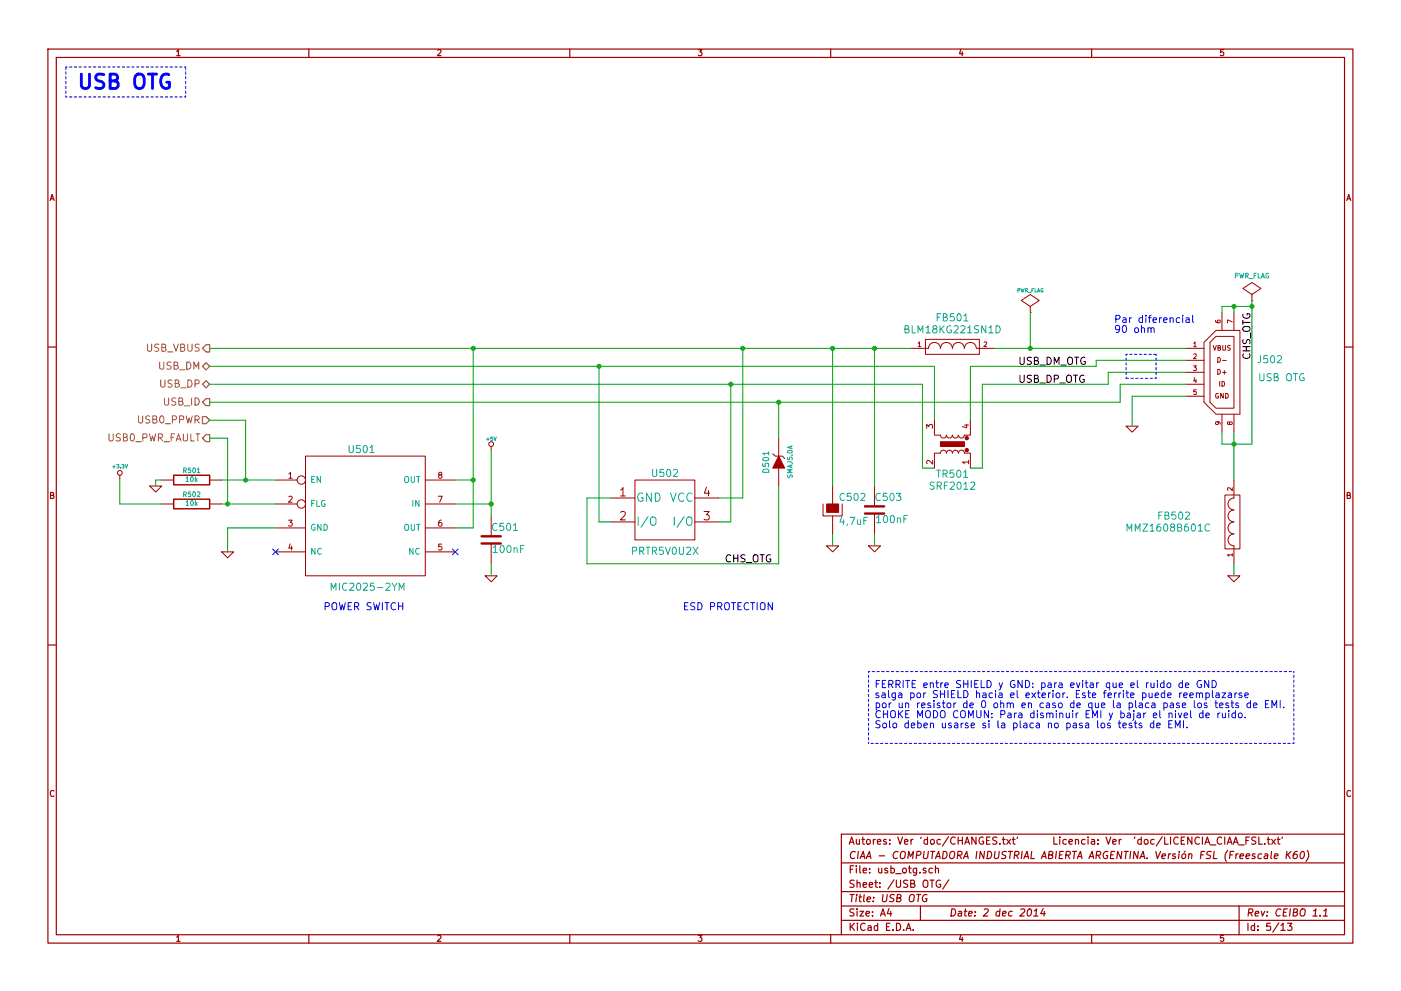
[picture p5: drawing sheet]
EESchema Schematic File Version 2
LIBS:CIAAK60LIB
EELAYER 27 0
EELAYER END
$Descr A4 11693 8268
encoding utf-8
Sheet 5 13
Title "USB OTG"
Date "2 dec 2014"
Rev "CEIBO 1.1"
Comp "CIAA - COMPUTADORA INDUSTRIAL ABIERTA ARGENTINA. Versión FSL (Freescale K60)"
Comment1 "Autores: Ver 'doc/CHANGES.txt'      Licencia: Ver  'doc/LICENCIA_CIAA_FSL.txt'"
Comment2 ""
Comment3 ""
Comment4 ""
$EndDescr
$Comp
L MIC2025 U501
U 1 1
P 3050 4300
F 0 "U501" H 2900 4850 60  0000 L CNN
F 1 "MIC2025-2YM" H 2750 3700 60  0000 L CNN
F 2 "SOIC-8" H 3050 4300 60  0001 C CNN
F 3 "~" H 3050 4300 60  0000 C CNN
F 4 "IC SINGLE CHANNEL POWER DISTRIBUTION SWITCH 500mA" H 3050 4300 60  0001 C CNN "Descripcion"
F 5 "MICREL" H 3050 4300 60  0001 C CNN "Fabricante"
F 6 "MIC2025-2YM" H 3050 4300 60  0001 C CNN "Nro. parte"
F 7 "../datasheets/ic/mic2025.pdf" H 3050 4300 60  0001 C CNN "Path datasheet"
F 8 "576-1058-ND" H 3050 4300 60  0001 C CNN "Digikey/Mouser"
F 9 "SOIC-8" H 3050 4300 60  0001 C CNN "Footprint estandar"
	1    3050 4300
	1    0    0    -1  
$EndComp
Text HLabel 1750 2900 0    60   Output ~ 0
USB_VBUS
Text HLabel 1750 3050 0    60   BiDi ~ 0
USB_DM
Text HLabel 1750 3200 0    60   BiDi ~ 0
USB_DP
Text HLabel 1750 3350 0    60   Output ~ 0
USB_ID
Text HLabel 1750 3500 0    60   Input ~ 0
USB0_PPWR
Text HLabel 1750 3650 0    60   Output ~ 0
USB0_PWR_FAULT
NoConn ~ 2300 4600
$Comp
L GND #PWR087
U 1 1
P 1900 4600
F 0 "#PWR087" H 1900 4600 30  0001 C CNN
F 1 "GND" H 1900 4530 30  0001 C CNN
F 2 "" H 1900 4600 60  0000 C CNN
F 3 "" H 1900 4600 60  0000 C CNN
	1    1900 4600
	1    0    0    -1  
$EndComp
$Comp
L +5V #PWR088
U 1 1
P 4100 3750
F 0 "#PWR088" H 4100 3840 20  0001 C CNN
F 1 "+5V" H 4100 3840 30  0000 C CNN
F 2 "" H 4100 3750 60  0000 C CNN
F 3 "" H 4100 3750 60  0000 C CNN
	1    4100 3750
	1    0    0    -1  
$EndComp
$Comp
L GND #PWR089
U 1 1
P 4100 4800
F 0 "#PWR089" H 4100 4800 30  0001 C CNN
F 1 "GND" H 4100 4730 30  0001 C CNN
F 2 "" H 4100 4800 60  0000 C CNN
F 3 "" H 4100 4800 60  0000 C CNN
	1    4100 4800
	1    0    0    -1  
$EndComp
$Comp
L PRTR5V0U2X U502
U 1 1
P 5550 4250
F 0 "U502" H 5550 4550 60  0000 C CNN
F 1 "PRTR5V0U2X" H 5550 3900 60  0000 C CNN
F 2 "SOT-143-4" H 7100 3600 60  0001 C CNN
F 3 "~" H 7100 3600 60  0000 C CNN
F 4 "IC TVS DIODE 2 CHANNEL 10V CLAMP SOT1434" H 5550 4250 60  0001 C CNN "Descripcion"
F 5 "ON SEMICONDUCTOR" H 5550 4250 60  0001 C CNN "Fabricante"
F 6 "CM1213A-02SR" H 5550 4250 60  0001 C CNN "Nro. parte"
F 7 "../datasheets/passive/protect/CM1213A-D.PDF" H 5550 4250 60  0001 C CNN "Path datasheet"
F 8 "CM1213A-02SROSCT-ND" H 5550 4250 60  0001 C CNN "Digikey/Mouser"
F 9 "SOT-143-4" H 5550 4250 60  0001 C CNN "Footprint estandar"
	1    5550 4250
	1    0    0    -1  
$EndComp
$Comp
L CAPAPOL C502
U 1 1
P 6950 4250
F 0 "C502" H 7000 4350 60  0000 L CNN
F 1 "4,7uF" H 7000 4150 60  0000 L CNN
F 2 "c_1206POL" H 7050 4100 30  0001 C CNN
F 3 "~" H 6950 4250 300 0000 C CNN
F 4 "CAP TANT 4,7uF 6,3V 10% 1206 " H 6950 4250 60  0001 C CNN "Descripcion"
F 5 "KEMET" H 6950 4250 60  0001 C CNN "Fabricante"
F 6 "T491A475K006AT" H 6950 4250 60  0001 C CNN "Nro. parte"
F 7 "~" H 6950 4250 60  0001 C CNN "Path datasheet"
F 8 "399-9717-1-ND" H 6950 4250 60  0001 C CNN "Digikey/Mouser"
F 9 "1206" H 6950 4250 60  0001 C CNN "Footprint estandar"
	1    6950 4250
	1    0    0    -1  
$EndComp
$Comp
L GND #PWR090
U 1 1
P 7300 4550
F 0 "#PWR090" H 7300 4550 30  0001 C CNN
F 1 "GND" H 7300 4480 30  0001 C CNN
F 2 "" H 7300 4550 60  0000 C CNN
F 3 "" H 7300 4550 60  0000 C CNN
	1    7300 4550
	1    0    0    -1  
$EndComp
$Comp
L GND #PWR091
U 1 1
P 9450 3550
F 0 "#PWR091" H 9450 3550 30  0001 C CNN
F 1 "GND" H 9450 3480 30  0001 C CNN
F 2 "" H 9450 3550 60  0000 C CNN
F 3 "" H 9450 3550 60  0000 C CNN
	1    9450 3550
	1    0    0    -1  
$EndComp
$Comp
L C C501
U 1 1
P 4100 4500
F 0 "C501" H 4100 4600 60  0000 L CNN
F 1 "100nF" H 4106 4415 60  0000 L CNN
F 2 "c_0603" H 4138 4350 30  0001 C CNN
F 3 "~" H 4100 4500 60  0000 C CNN
F 4 "CAP CER 0,1UF 16V X7R 10% 0603" H 4100 4500 60  0001 C CNN "Descripcion"
F 5 "KEMET" H 4100 4500 60  0001 C CNN "Fabricante"
F 6 "C0603C104K4RACTU" H 4100 4500 60  0001 C CNN "Nro. parte"
F 7 "~" H 4100 4500 60  0001 C CNN "Path datasheet"
F 8 "399-1096-1-ND" H 4100 4500 60  0001 C CNN "Digikey/Mouser"
F 9 "0603" H 4100 4500 60  0001 C CNN "Footprint estandar"
	1    4100 4500
	1    0    0    -1  
$EndComp
$Comp
L FILTER FB502
U 1 1
P 10300 4350
F 0 "FB502" V 10350 4850 60  0000 C CNN
F 1 "MMZ1608B601C" V 10250 4900 60  0000 C CNN
F 2 "fb_0603" H 10300 4350 60  0001 C CNN
F 3 "~" H 10300 4350 60  0000 C CNN
F 4 "FERRITE CHIP 600 OHM 500MA 0603" H 10300 4350 60  0001 C CNN "Descripcion"
F 5 "TDK" H 10300 4350 60  0001 C CNN "Fabricante"
F 6 "MMZ1608B601C" H 10300 4350 60  0001 C CNN "Nro. parte"
F 7 "../datasheets/passive/Ferrite/E9412_MMZ.pdf" H 10300 4350 60  0001 C CNN "Path datasheet"
F 8 "445-2166-1-ND" H 10300 4350 60  0001 C CNN "Digikey/Mouser"
F 9 "0603" H 10300 4350 60  0001 C CNN "Footprint estandar"
	1    10300 4350
	0    -1   -1   0   
$EndComp
$Comp
L R R502
U 1 1
P 1600 4200
F 0 "R502" V 1680 4200 40  0000 C CNN
F 1 "10k" V 1607 4201 40  0000 C CNN
F 2 "r_0603" V 1530 4200 30  0001 C CNN
F 3 "~" H 1600 4200 30  0001 C CNN
F 4 "RESISTOR 10k 1/10W 5% 0603 " H 1600 4200 60  0001 C CNN "Descripcion"
F 5 "YAGEO" H 1600 4200 60  0001 C CNN "Fabricante"
F 6 "RC0603JR-0710KL" H 1600 4200 60  0001 C CNN "Nro. parte"
F 7 "~" H 1600 4200 60  0001 C CNN "Path datasheet"
F 8 "311-10KGRCT-ND" H 1600 4200 60  0001 C CNN "Digikey/Mouser"
F 9 "0603" H 1600 4200 60  0001 C CNN "Footprint estandar"
	1    1600 4200
	0    -1   -1   0   
$EndComp
$Comp
L +3.3V #PWR092
U 1 1
P 1000 4000
F 0 "#PWR092" H 1000 3960 30  0001 C CNN
F 1 "+3.3V" H 1000 4110 30  0000 C CNN
F 2 "" H 1000 4000 60  0000 C CNN
F 3 "" H 1000 4000 60  0000 C CNN
	1    1000 4000
	1    0    0    -1  
$EndComp
$Comp
L R R501
U 1 1
P 1600 4000
F 0 "R501" V 1680 4000 40  0000 C CNN
F 1 "10k" V 1607 4001 40  0000 C CNN
F 2 "r_0603" V 1530 4000 30  0001 C CNN
F 3 "~" H 1600 4000 30  0001 C CNN
F 4 "RESISTOR 10k 1/10W 5% 0603 " H 1600 4000 60  0001 C CNN "Descripcion"
F 5 "YAGEO" H 1600 4000 60  0001 C CNN "Fabricante"
F 6 "RC0603JR-0710KL" H 1600 4000 60  0001 C CNN "Nro. parte"
F 7 "~" H 1600 4000 60  0001 C CNN "Path datasheet"
F 8 "311-10KGRCT-ND" H 1600 4000 60  0001 C CNN "Digikey/Mouser"
F 9 "0603" H 1600 4000 60  0001 C CNN "Footprint estandar"
	1    1600 4000
	0    -1   -1   0   
$EndComp
$Comp
L GND #PWR093
U 1 1
P 1300 4050
F 0 "#PWR093" H 1300 4050 30  0001 C CNN
F 1 "GND" H 1300 3980 30  0001 C CNN
F 2 "" H 1300 4050 60  0000 C CNN
F 3 "" H 1300 4050 60  0000 C CNN
	1    1300 4050
	1    0    0    -1  
$EndComp
$Comp
L FILTER FB501
U 1 1
P 7950 2900
F 0 "FB501" H 7950 3150 60  0000 C CNN
F 1 "BLM18KG221SN1D" H 7950 3050 60  0000 C CNN
F 2 "fb_0603" H 7950 2900 60  0001 C CNN
F 3 "~" H 7950 2900 60  0000 C CNN
F 4 "FERRITE CHIP 220 OHM 2200MA 0603" H 7950 2900 60  0001 C CNN "Descripcion"
F 5 "MURATA" H 7950 2900 60  0001 C CNN "Fabricante"
F 6 "BLM18KG221SN1D" H 7950 2900 60  0001 C CNN "Nro. parte"
F 7 "../datasheets/passive/Ferrite/L0110S0100BLM18K.pdf" H 7950 2900 60  0001 C CNN "Path datasheet"
F 8 "490-5255-1-ND" H 7950 2900 60  0001 C CNN "Digikey/Mouser"
F 9 "0603" H 7950 2900 60  0001 C CNN "Footprint estandar"
	1    7950 2900
	1    0    0    -1  
$EndComp
$Comp
L TRASF_UNIP TR501
U 1 1
P 7950 3700
F 0 "TR501" V 7700 3700 60  0000 C CNN
F 1 "SRF2012" V 7600 3700 60  0000 C CNN
F 2 "SRF2012" H 7950 3700 60  0001 C CNN
F 3 "~" H 7950 3700 60  0000 C CNN
F 4 "INDUCTOR COMMON MODE 90 OHM SMD" H 7950 3700 60  0001 C CNN "Descripcion"
F 5 "BOURNS" H 7950 3700 60  0001 C CNN "Fabricante"
F 6 "SRF2012-900Y" H 7950 3700 60  0001 C CNN "Nro. parte"
F 7 "../datasheets/passive/inductor/SFR2012.pdf" H 7950 3700 60  0001 C CNN "Path datasheet"
F 8 "SRF2012-900YCT-ND" H 7950 3700 60  0001 C CNN "Digikey/Mouser"
F 9 "~" H 7950 3700 60  0001 C CNN "Footprint estandar"
	1    7950 3700
	0    1    -1   0   
$EndComp
NoConn ~ 3800 4600
Text Notes 650  750  0    120  ~ 24
USB OTG
Text Label 8500 3050 0    60   ~ 0
USB_DM_OTG
Text Label 8500 3200 0    60   ~ 0
USB_DP_OTG
Text Notes 9300 2700 0    60   ~ 0
Par diferencial \n90 ohm
Text Notes 7300 5750 0    60   ~ 0
FERRITE entre SHIELD y GND: para evitar que el ruido de GND\nsalga por SHIELD hacia el exterior. Este ferrite puede reemplazarse \npor un resistor de 0 ohm en caso de que la placa pase los tests de EMI. \nCHOKE MODO COMUN: Para disminuir EMI y bajar el nivel de ruido. \nSolo deben usarse si la placa no pasa los tests de EMI.
Text Notes 2700 5100 0    60   ~ 0
POWER SWITCH
Text Notes 5700 5100 0    60   ~ 0
ESD PROTECTION
$Comp
L GND #PWR094
U 1 1
P 6950 4550
F 0 "#PWR094" H 6950 4550 30  0001 C CNN
F 1 "GND" H 6950 4480 30  0001 C CNN
F 2 "" H 6950 4550 60  0000 C CNN
F 3 "" H 6950 4550 60  0000 C CNN
	1    6950 4550
	1    0    0    -1  
$EndComp
$Comp
L GND #PWR095
U 1 1
P 10300 4800
F 0 "#PWR095" H 10300 4800 30  0001 C CNN
F 1 "GND" H 10300 4730 30  0001 C CNN
F 2 "" H 10300 4800 60  0000 C CNN
F 3 "" H 10300 4800 60  0000 C CNN
	1    10300 4800
	1    0    0    -1  
$EndComp
$Comp
L C C503
U 1 1
P 7300 4250
F 0 "C503" H 7300 4350 60  0000 L CNN
F 1 "100nF" H 7306 4165 60  0000 L CNN
F 2 "c_0603" H 7338 4100 30  0001 C CNN
F 3 "~" H 7300 4250 60  0000 C CNN
F 4 "CAP CER 0,1UF 16V X7R 10% 0603" H 7300 4250 60  0001 C CNN "Descripcion"
F 5 "KEMET" H 7300 4250 60  0001 C CNN "Fabricante"
F 6 "C0603C104K4RACTU" H 7300 4250 60  0001 C CNN "Nro. parte"
F 7 "~" H 7300 4250 60  0001 C CNN "Path datasheet"
F 8 "399-1096-1-ND" H 7300 4250 60  0001 C CNN "Digikey/Mouser"
F 9 "0603" H 7300 4250 60  0001 C CNN "Footprint estandar"
	1    7300 4250
	1    0    0    -1  
$EndComp
$Comp
L PWR_FLAG #FLG096
U 1 1
P 8600 2600
F 0 "#FLG096" H 8600 2695 30  0001 C CNN
F 1 "PWR_FLAG" H 8600 2780 30  0000 C CNN
F 2 "" H 8600 2600 60  0000 C CNN
F 3 "" H 8600 2600 60  0000 C CNN
	1    8600 2600
	1    0    0    -1  
$EndComp
$Comp
L ZENER D501
U 1 1
P 6500 3850
F 0 "D501" H 6500 3950 50  0000 C CNN
F 1 "SMAJ5.0A" H 6500 3750 40  0000 C CNN
F 2 "DO-214AC_SMA" H 6500 3850 60  0001 C CNN
F 3 "~" H 6500 3850 60  0000 C CNN
F 4 "TVS DIODE 5VWM SMD" H 6500 3850 60  0001 C CNN "Descripcion"
F 5 "Bourns Inc." H 6500 3850 60  0001 C CNN "Fabricante"
F 6 "SMAJ5.0A" H 6500 3850 60  0001 C CNN "Nro. parte"
F 7 "../datasheets/passive/protect/SMAJ.pdf" H 6500 3850 60  0001 C CNN "Path datasheet"
F 8 "SMAJ5.0ABCT-ND" H 6500 3850 60  0001 C CNN "Digikey/Mouser"
F 9 "SMA" H 6500 3850 60  0001 C CNN "Footprint estandar"
	1    6500 3850
	0    -1   -1   0   
$EndComp
$Comp
L MICRO_USB J502
U 1 1
P 10350 3450
F 0 "J502" H 10100 3900 60  0000 C CNN
F 1 "USB OTG" H 10000 3750 60  0000 C CNN
F 2 "USB_MicroAB" H 10550 3300 60  0001 C CNN
F 3 "~" H 10650 3400 60  0000 C CNN
F 4 "CONNECTOR RECEPTACLE MICRO USB AB SMD BOTTOM MOUNT" H 10800 3100 60  0001 C CNN "Descripcion"
F 5 "HIROSE ELECTRIC" H 10850 3600 60  0001 C CNN "Fabricante"
F 6 "ZX62-AB-5PA(11)" H 10950 3700 60  0001 C CNN "Nro. parte"
F 7 "../datasheets/connectors/MICRO_USB_AB.pdf" H 11050 3800 60  0001 C CNN "Path datasheet"
F 8 "H11635TR-ND" H 11150 3900 60  0001 C CNN "Digikey/Mouser"
F 9 "~" H 11250 4000 60  0001 C CNN "Footprint estandar"
	1    10350 3450
	-1   0    0    -1  
$EndComp
$Comp
L PWR_FLAG #FLG097
U 1 1
P 10450 2500
F 0 "#FLG097" H 10450 2595 30  0001 C CNN
F 1 "PWR_FLAG" H 10450 2700 40  0000 C CNN
F 2 "" H 10450 2500 60  0001 C CNN
F 3 "" H 10450 2500 60  0001 C CNN
	1    10450 2500
	1    0    0    -1  
$EndComp
Text Label 10450 2600 3    60   ~ 0
CHS_OTG
Text Label 6050 4700 0    60   ~ 0
CHS_OTG
Wire Wire Line
	1750 3500 2050 3500
Wire Wire Line
	2050 3500 2050 4000
Wire Wire Line
	1850 4000 2300 4000
Wire Wire Line
	1750 3650 1900 3650
Wire Wire Line
	1900 3650 1900 4200
Wire Wire Line
	1850 4200 2300 4200
Wire Wire Line
	2300 4400 1900 4400
Wire Wire Line
	1900 4400 1900 4600
Wire Wire Line
	3800 4200 4100 4200
Connection ~ 4100 4200
Wire Wire Line
	3950 4400 3800 4400
Wire Wire Line
	3950 2900 3950 4400
Wire Wire Line
	3950 4000 3800 4000
Connection ~ 3950 4000
Connection ~ 3950 2900
Wire Wire Line
	6200 2900 6200 4150
Wire Wire Line
	6200 4150 6000 4150
Wire Wire Line
	5100 4350 5000 4350
Wire Wire Line
	6000 4350 6100 4350
Wire Wire Line
	4900 4150 4900 4700
Wire Wire Line
	4900 4150 5100 4150
Wire Wire Line
	7300 4450 7300 4550
Wire Wire Line
	6950 2900 6950 4050
Wire Wire Line
	7300 2900 7300 4050
Connection ~ 6950 2900
Connection ~ 7300 2900
Wire Wire Line
	9900 3000 9150 3000
Wire Wire Line
	9150 3000 9150 3050
Wire Wire Line
	9900 3100 9250 3100
Wire Wire Line
	9250 3100 9250 3200
Wire Wire Line
	9900 3200 9350 3200
Wire Wire Line
	9350 3200 9350 3350
Wire Wire Line
	9350 3350 1750 3350
Wire Wire Line
	9900 3300 9450 3300
Wire Wire Line
	4100 4800 4100 4700
Wire Wire Line
	4100 3750 4100 4300
Connection ~ 6200 2900
Connection ~ 1900 4200
Wire Wire Line
	1000 4200 1350 4200
Wire Wire Line
	1300 4050 1300 4000
Wire Wire Line
	1300 4000 1350 4000
Connection ~ 2050 4000
Wire Wire Line
	8300 2900 9900 2900
Wire Wire Line
	9150 3050 8100 3050
Wire Wire Line
	8100 3050 8100 3500
Wire Wire Line
	8200 3900 8200 3200
Wire Wire Line
	8200 3200 9250 3200
Wire Wire Line
	8200 3900 8100 3900
Wire Wire Line
	7800 3050 7800 3500
Wire Wire Line
	1750 3050 7800 3050
Wire Wire Line
	1750 3200 7700 3200
Wire Wire Line
	7700 3200 7700 3900
Wire Wire Line
	7700 3900 7800 3900
Wire Notes Line
	550  550  1550 550 
Wire Notes Line
	550  800  1550 800 
Wire Notes Line
	550  800  550  550 
Wire Notes Line
	1550 800  1550 550 
Wire Wire Line
	1000 4200 1000 4000
Wire Notes Line
	9400 2950 9650 2950
Wire Notes Line
	9650 2950 9650 3150
Wire Notes Line
	9650 3150 9400 3150
Wire Notes Line
	9400 3150 9400 2950
Wire Notes Line
	7250 5600 10800 5600
Wire Notes Line
	10800 5600 10800 6200
Wire Notes Line
	10800 6200 7250 6200
Wire Notes Line
	7250 6200 7250 5600
Wire Wire Line
	6500 3350 6500 3650
Connection ~ 6500 3350
Wire Wire Line
	6500 4050 6500 4700
Wire Wire Line
	6950 4450 6950 4550
Wire Wire Line
	10300 3600 10300 4000
Wire Wire Line
	10200 3600 10200 3700
Wire Wire Line
	10200 3700 10450 3700
Connection ~ 10300 3700
Wire Wire Line
	9450 3300 9450 3550
Wire Wire Line
	10300 4700 10300 4800
Wire Wire Line
	8600 2600 8600 2900
Connection ~ 8600 2900
Wire Wire Line
	1750 2900 7600 2900
Wire Wire Line
	10200 2600 10200 2550
Wire Wire Line
	10200 2550 10450 2550
Wire Wire Line
	10450 3700 10450 2500
Wire Wire Line
	10300 2600 10300 2550
Connection ~ 10300 2550
Connection ~ 10450 2550
Wire Wire Line
	6500 4700 4900 4700
Wire Wire Line
	6100 4350 6100 3200
Connection ~ 6100 3200
Wire Wire Line
	5000 4350 5000 3050
Connection ~ 5000 3050
$EndSCHEMATC
